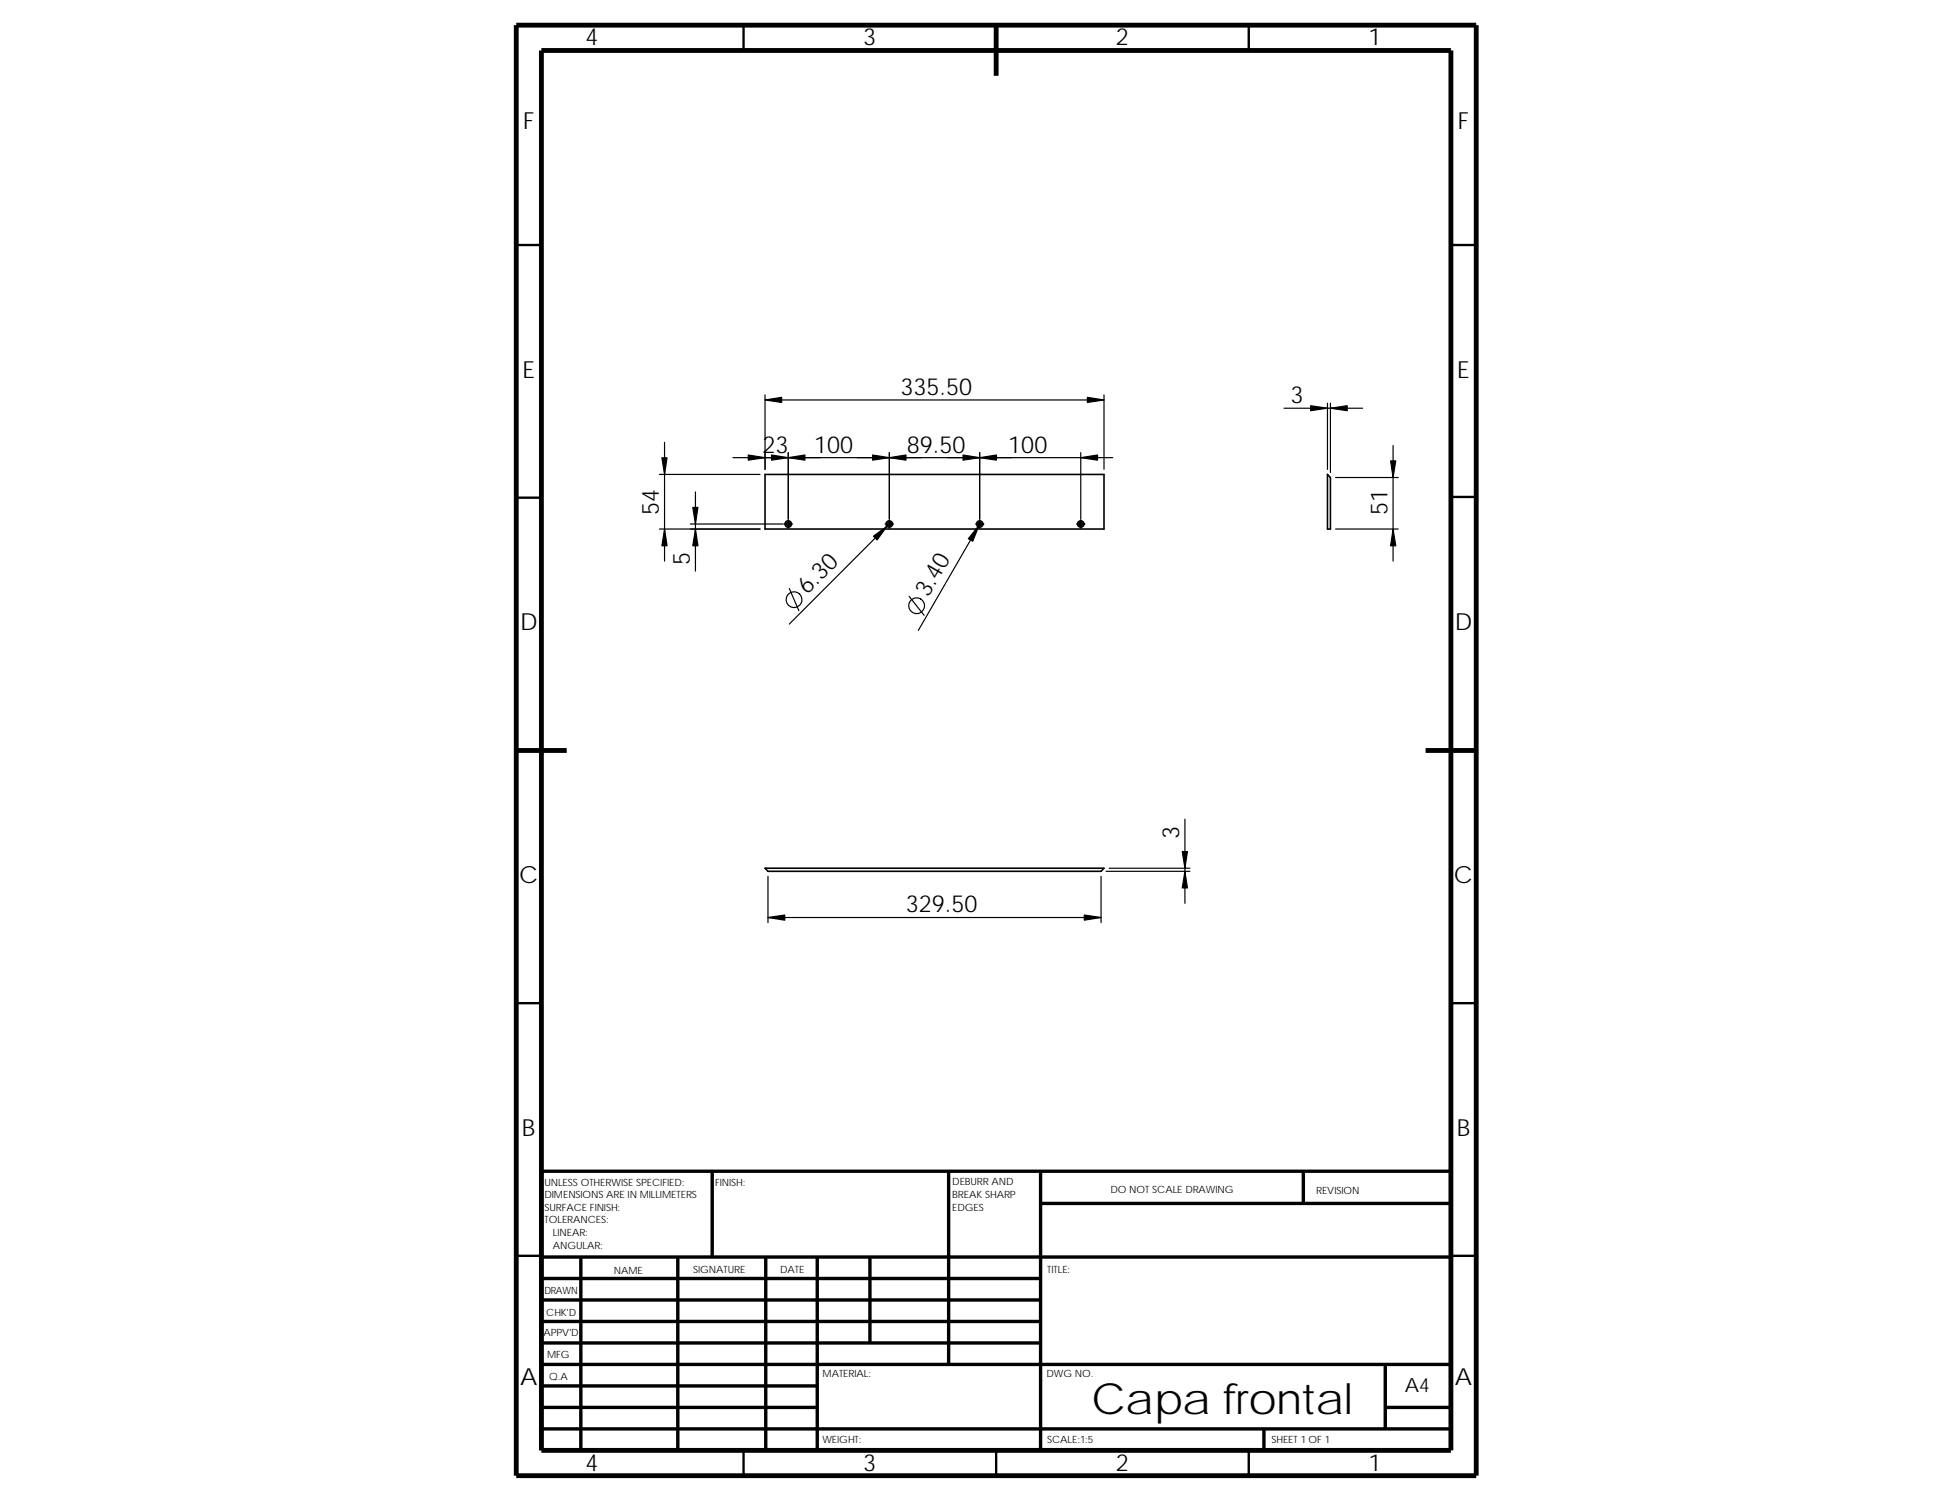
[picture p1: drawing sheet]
<svg xmlns="http://www.w3.org/2000/svg" width="279mm" height="216mm" viewBox="0 0 279 216" stroke-linecap="round" stroke-linejoin="round" font-family="sans-serif">
<g fill="none" stroke="#000" stroke-width=".34">
<path d="M107 3.6v3.7M179.7 3.6v3.7M74.3 35.2h3.6M208.7 35.2h3.7M74.3 71.6h3.6M208.7 71.5h3.7M74.3 144.3h3.6M208.7 144.3h3.7M74.3 180.6h3.6M208.7 180.6h3.7M107 208.6v3.7M143.3 208.6v3.7"/>
<path d="M179.7 208.6v3.7"/>
</g>
<g fill="none" stroke="#000" stroke-width=".49">
<path d="M102.5 168.5v12.3M136.5 168.5v27.8M149.7 173.1h59M149.7 168.5v40.1M187.5 168.5v4.6M208.7 168.5h-130.8v40.1M77.9 180.8h130.8M77.9 199.3h39.7M77.9 196.3h130.8M77.9 190.1h71.8M77.9 187h71.8M77.9 193.2h71.8"/>
<path d="M77.9 183.9h71.8M83.6 180.8v27.8M97.5 180.8v27.8M110.2 180.8v27.8M117.6 180.8v27.8M125.2 180.8v12.4M199.3 196.3v9.2M77.9 205.5h130.8M77.9 202.4h39.7M181.8 205.5v3.1M199.3 202.4h9.4"/>
</g>
<path d="M74.3 3.6h138.1v208.7h-138.1zM77.9 7.3h130.8v201.3h-130.8zM143.3 3.6v7.3M74.3 107.9h7.2M205.1 108h7.3" fill="none" stroke="#000" stroke-width=".7" stroke-linecap="butt"/>
<g fill="none" stroke="#000" stroke-width=".23">
<path d="M110.1 68.2h48.7v7.9h-48.7zM191 68.2l.4 .5v7.4h-.4zM110.1 124.9h48.7l-.4 .4h-47.9z"/>
<circle cx="113.4" cy="75.4" r=".46"/>
<circle cx="113.4" cy="75.4" r=".25"/>
<circle cx="127.9" cy="75.4" r=".25"/>
<circle cx="127.9" cy="75.4" r=".46"/>
<circle cx="141" cy="75.4" r=".25"/>
<circle cx="141" cy="75.4" r=".46"/>
<circle cx="155.5" cy="75.4" r=".46"/>
<circle cx="155.5" cy="75.4" r=".25"/>
</g>
<g fill="none" stroke="#000" stroke-width=".17">
<path d="M110.1 57.5h48.7M110.1 56.8v10.7M158.8 56.8v10.7M184.7 58.7h11.3M191 58v9.5M191.4 58v10M94.9 76.1h14.4M94.9 68.2h14.4M95.6 63.6v17.1M99.3 75.4h13.4M100.1 70.8v11.3M105.5 65.8h40.1"/>
<path d="M112.8 75.4h1.2M113.4 74.8v1.2M113.4 65.1v9.6M127.3 75.4h1.3M128 65.1v9.6M128 74.8v1.2M128.3 75.1l-14.7 14.7M136.3 65.8h23.8M140.4 75.4h1.2M140.9 65.1v9.6M140.9 74.8v1.2M141.1 75.2l-9 15.5"/>
<path d="M154.9 75.4h1.2M155.5 65.1v9.6M155.5 74.8v1.2M192.2 68.7h9M192.2 76.1h9M200.4 64.1v16.6M113.6 84.6l1.3 3.2M130.8 85.8l2.1 2.7M170.5 117.8v12.1M110.5 126v6.7M110.5 132h47.9M158.4 126v6.7"/>
<path d="M159.1 125.3h12.1M159.6 124.9h11.6"/>
<circle cx="114.2" cy="86.2" r="1.13"/>
<circle cx="131.9" cy="87.1" r="1.13"/>
</g>
<g fill="#000" stroke="#000" stroke-width=".17">
<path d="M110.1 57.5l2.4-.3v.7z" fill-rule="evenodd"/>
<path d="M156.4 57.2l2.4 .3-2.4 .4z" fill-rule="evenodd"/>
<path d="M188.6 58.4l2.4 .3-2.4 .4z" fill-rule="evenodd"/>
<path d="M191.4 58.7l2.4-.3v.7z" fill-rule="evenodd"/>
<path d="M95.6 76.1l.4 2.4h-.8z" fill-rule="evenodd"/>
<path d="M95.2 65.8h.8l-.4 2.4z" fill-rule="evenodd"/>
<path d="M100.1 76.1l.3 2.4h-.7z" fill-rule="evenodd"/>
<path d="M99.7 73h.7l-.3 2.4z" fill-rule="evenodd"/>
<path d="M107.7 65.4l2.4 .4-2.4 .4z" fill-rule="evenodd"/>
<path d="M111 65.4l2.4 .4-2.4 .4z" fill-rule="evenodd"/>
<path d="M113.4 65.8l2.4-.4v.8z" fill-rule="evenodd"/>
<path d="M125.7 77.1l1.9-1.4-1.4 2z" fill-rule="evenodd"/>
<path d="M125.5 65.4l2.5 .4-2.5 .4z" fill-rule="evenodd"/>
<path d="M128 65.8l2.3-.4v.8z" fill-rule="evenodd"/>
<path d="M140.8 75.6l-.8 2.3-.7-.4z" fill-rule="evenodd"/>
<path d="M140.9 65.8l2.5-.4v.8z" fill-rule="evenodd"/>
<path d="M138.6 65.4l2.3 .4-2.3 .4z" fill-rule="evenodd"/>
<path d="M155.5 65.8l2.4-.4v.8z" fill-rule="evenodd"/>
<path d="M200.1 66.3h.7l-.4 2.4z" fill-rule="evenodd"/>
<path d="M200.4 76.1l.4 2.4h-.7z" fill-rule="evenodd"/>
<path d="M110.5 132l2.4-.4v.8z" fill-rule="evenodd"/>
<path d="M156 131.6l2.4 .4-2.4 .4z" fill-rule="evenodd"/>
<path d="M170.5 125.3l.3 2.4h-.7z" fill-rule="evenodd"/>
<path d="M170.1 122.5h.7l-.3 2.4z" fill-rule="evenodd"/>
</g>
<text font-size="6.2" x="157" y="203.3">Capa frontal</text>
<g font-size="3.4">
<text x="84.2" y="6.5">4</text>
<text x="124.2" y="6.5">3</text>
<text x="160.5" y="6.5">2</text>
<text x="196.9" y="6.5">1</text>
<text x="75.3" y="18.5">F</text>
<text x="209.7" y="18.5">F</text>
<text x="75.2" y="54.3">E</text>
<text x="129.5" y="56.8">335.50</text>
<text x="185.7" y="58">3</text>
<text x="209.7" y="54.3">E</text>
<text x="109.7" y="65.1">23</text>
<text x="117.1" y="65.1">100</text>
<text x="130.5" y="65.1">89.50</text>
<text x="145.1" y="65.1">100</text>
<text x="94.8" y="74.1" transform="rotate(-90 94.8 74.1)">54</text>
<text x="199.6" y="74" transform="rotate(-90 199.6 74)">51</text>
<text x="99.3" y="81.2" transform="rotate(-90 99.3 81.2)">5</text>
<text x="116.1" y="85.6" transform="rotate(-45 116.1 85.6)">6.30</text>
<text x="133.5" y="86" transform="rotate(-60 133.5 86)">3.40</text>
<text x="74.8" y="90.7">D</text>
<text x="209.3" y="90.7">D</text>
<text x="169.7" y="120.7" transform="rotate(-90 169.7 120.7)">3</text>
<text x="74.7" y="127">C</text>
<text x="130.3" y="131.2">329.50</text>
<text x="209.2" y="127">C</text>
<text x="75.1" y="163.4">B</text>
<text x="209.6" y="163.4">B</text>
<text x="74.8" y="199.2">A</text>
<text x="209.3" y="199.2">A</text>
<text x="84.2" y="211.5">4</text>
<text x="124.2" y="211.5">3</text>
<text x="160.5" y="211.5">2</text>
<text x="196.9" y="211.5">1</text>
</g>
<text font-size="2.8" x="202.1" y="200.3">A4</text>
<g font-size="1.4">
<text x="78.3" y="170.5">UNLESS OTHERWISE SPECIFIED:</text>
<text x="78.3" y="172.3">DIMENSIONS ARE IN MILLIMETERS</text>
<text x="102.9" y="170.5">FINISH:</text>
<text x="137" y="170.5">DEBURR AND</text>
<text x="137" y="172.3">BREAK SHARP</text>
<text x="159.8" y="171.5">DO NOT SCALE DRAWING</text>
<text x="189.4" y="171.7">REVISION</text>
<text x="78.3" y="176">TOLERANCES:</text>
<text x="78.3" y="174.2">SURFACE FINISH:</text>
<text x="79.5" y="177.8">LINEAR:</text>
<text x="79.5" y="179.6">ANGULAR:</text>
<text x="137" y="174.1">EDGES</text>
<text x="88.3" y="183.2">NAME</text>
<text x="99.7" y="183.2">SIGNATURE</text>
<text x="112.2" y="183.1">DATE</text>
<text x="150.7" y="183.1">TITLE:</text>
<text x="78.4" y="186.2">DRAWN</text>
<text x="78.6" y="189.3">CHK'D</text>
<text x="78.2" y="192.2">APPV'D</text>
<text x="78.7" y="195.4">MFG</text>
<text x="79" y="198.5">Q.A</text>
<text x="118.3" y="198.1">MATERIAL:</text>
<text x="150.6" y="198.1">DWG NO.</text>
<text x="118.3" y="207.6">WEIGHT:</text>
<text x="150.6" y="207.6">SCALE:1:5</text>
<text x="182.9" y="207.6">SHEET 1 OF 1</text>
</g>
</svg>
